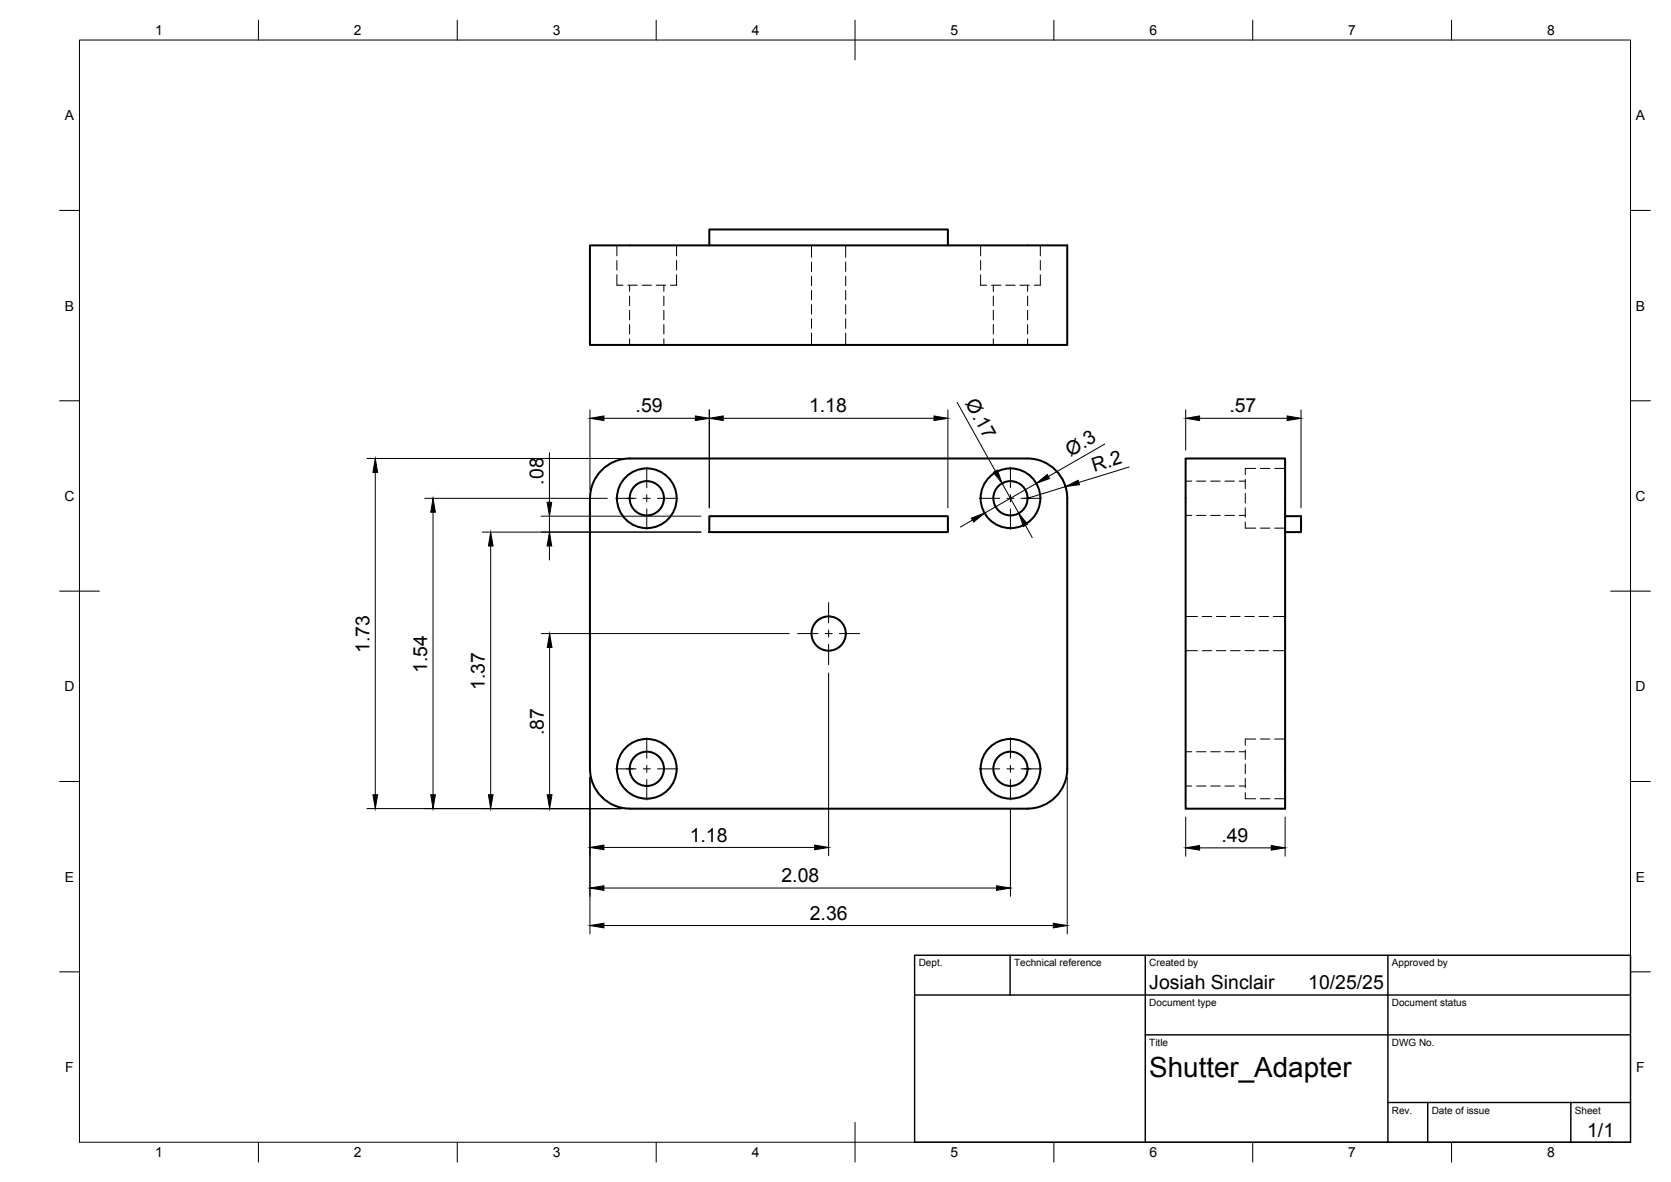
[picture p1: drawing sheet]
<svg xmlns="http://www.w3.org/2000/svg" width="420mm" height="297mm" viewBox="0 0 420 297" stroke-linecap="round" stroke-linejoin="round" font-family="sans-serif">
<!-- layer: Visible -->
<g fill="none" stroke="#000" stroke-width=".51">
<path d="M148.3 61.7h120.1v25h-120.1zM178.4 61.7v-4h59.9v4M151.7 117.7a10 10 0 0 1 6.6-2.5h100a10 10 0 0 1 10.1 10v68a10 10 0 0 1-10.1 10h-99.9a10 10 0 0 1-10.1-10l.1-68a10 10 0 0 1 3.3-7.5zM298.1 115.2h25v88h-25zM178.4 129.7h59.9v4h-59.9zM323.1 129.7h4v4h-4"/>
<circle cx="162.6" cy="125.2" r="4.3"/>
<circle cx="162.6" cy="125.2" r="7.5"/>
<circle cx="254.1" cy="125.2" r="4.3"/>
<circle cx="254.1" cy="125.2" r="7.5"/>
<circle cx="208.4" cy="159.2" r="4.3"/>
<circle cx="162.6" cy="193.2" r="4.3"/>
<circle cx="162.6" cy="193.2" r="7.5"/>
<circle cx="254.1" cy="193.2" r="4.3"/>
<circle cx="254.1" cy="193.2" r="7.5"/>
</g>
<!-- layer: Hidden -->
<g fill="none" stroke="#000" stroke-width=".25">
<path d="M155.1 69.1v2.6h1.6M155.1 61.7v2.6M155.1 65.5v2.4M157.9 71.7h2.3M158.3 71.7v1.5M158.3 74.4v2.4M158.3 78v2.4M161.4 71.7h2.4M165 71.7h2.4M166.9 71.7v1.5M166.9 74.4v2.4M166.9 78v2.4"/>
<path d="M170.1 69.1v2.6h-1.5M170.1 61.7v2.6M170.1 65.5v2.4M204 61.7v3M204 65.8v2.4M204 69.4v2.4M204 73v2.4M204 76.6v2.3M212.6 61.7v3M212.6 65.8v2.4M212.6 69.4v2.4M212.6 73v2.4"/>
<path d="M212.6 76.6v2.3M246.6 69.1v2.6h1.5M246.6 61.7v2.6M246.6 65.5v2.4M249.3 71.7h2.4M249.8 71.7v1.5M249.8 74.4v2.4M249.8 78v2.4M252.9 71.7h2.3M256.5 71.7h2.3M258.4 71.7v1.5M258.4 74.4v2.4"/>
<path d="M258.4 78v2.4M261.6 69.1v2.6h-1.6M261.6 61.7v2.6M261.6 65.5v2.4M158.3 81.6v2.3M158.3 85.1v1.6M166.9 81.6v2.3M166.9 85.1v1.6M204 80.1v2.4M204 83.7v3M212.6 80.1v2.4M212.6 83.7v3"/>
<path d="M249.8 81.6v2.3M249.8 85.1v1.6M258.4 81.6v2.3M258.4 85.1v1.6M315.7 117.7h-2.6v1.6M316.9 117.7h2.4M320.5 117.7h2.6M298.1 120.9h1.6M298.1 129.5h1.6M300.9 120.9h2.3M300.9 129.5h2.3M304.4 120.9h2.4"/>
<path d="M304.4 129.5h2.4M308 120.9h2.4M308 129.5h2.4M311.6 120.9h1.5M311.6 129.5h1.5M313.1 131.2v1.5h2.6M313.1 127.6v2.4M313.1 124v2.4M313.1 120.5v2.3M316.9 132.7h2.4M320.5 132.7h2.6M298.1 154.9h3"/>
<path d="M302.3 154.9h2.4M305.9 154.9h2.3M309.4 154.9h2.4M313 154.9h2.4M316.6 154.9h2.4M320.1 154.9h3M298.1 163.5h3M302.3 163.5h2.4M305.9 163.5h2.3M309.4 163.5h2.4M313 163.5h2.4M316.6 163.5h2.4"/>
<path d="M320.1 163.5h3M298.1 188.9h1.6M298.1 197.5h1.6M300.9 188.9h2.3M300.9 197.5h2.3M304.4 188.9h2.4M304.4 197.5h2.4M308 188.9h2.4M308 197.5h2.4M311.6 188.9h1.5M311.6 197.5h1.5M313.1 199.2v1.5h2.6"/>
<path d="M313.1 195.6v2.4M313.1 192v2.4M313.1 188.5v2.3M315.7 185.7h-2.6v1.6M316.9 185.7h2.4M320.5 185.7h2.6M316.9 200.7h2.4M320.5 200.7h2.6"/>
</g>
<!-- layer: BORDER -->
<g fill="none" stroke="#000" stroke-width=".25">
<path d="M20 10.1h390v276.9h-390zM65 5.1v5M115 5.1v5M165 5.1v5M215 5.1v10M265 5.1v5M315 5.1v5M365 5.1v5M15 52.9h5M410 52.9h5M15 100.7h5M410 100.7h5"/>
<path d="M15 148.6h10M405 148.6h10M15 196.4h5M410 196.4h5M15 244.2h5M410 244.2h5M65 287v5M115 287v5M165 287v5M215 282.1v9.9M265 287v5M315 287v5"/>
<path d="M365 287v5"/>
</g>
<!-- layer: TITLEBLOCK -->
<path d="M230 240.1h180v46.9h-180zM230 250h180M254 240.1v9.9M288 240.1v46.9M349 240.1v46.9M288 260.1h122M349 277.1h61M359 277.1v9.9M395 277.1v9.9" fill="none" stroke="#000" stroke-width=".36"/>
<!-- layer: Smart Centers -->
<g fill="none" stroke="#000" stroke-width=".25">
<path d="M162.6 117.4v5.1M254.1 117.4v5.1M154.8 125.2h5.1M158.3 124.3v1.8M161.7 125.2h1.8M162.6 124.3v1.8M162.6 127.9v5.1M165.3 125.2h5.1M246.3 125.2h5.1M253.2 125.2h1.8M254.1 124.3v1.8M254.1 127.9v5.1"/>
<path d="M256.7 125.2h5.2M258.3 124.3v1.8M200.5 159.2h5.2M207.5 159.2h1.7M208.3 151.4v5.1M208.3 158.3v1.8M211 159.2h5.2M208.3 161.9v5.1M154.8 193.2h5.1M158.3 192.3v1.8M161.7 193.2h1.8M162.6 185.4v5.1"/>
<path d="M162.6 192.3v1.8M162.6 195.9v5.1M165.3 193.2h5.1M246.3 193.2h5.1M253.2 193.2h1.8M254.1 185.4v5.1M254.1 192.3v1.8M254.1 195.9v5.1M256.7 193.2h5.2M258.3 192.3v1.8"/>
</g>
<!-- layer: FD_Dimensions -->
<g fill="none" stroke="#000" stroke-width=".25">
<path d="M92.3 115.2h64M94.4 118.7v81M138.2 113.8v12.4M148.3 103v20.1M151.8 105.1h23M178.4 103v24.6M181.8 105.1h53M238.3 103v24.6M240.6 101.1l9.7 17.3M277.8 111.6l-14.2 8.1M283.9 117.4l-12.6 3.8M298.1 103v10.1"/>
<path d="M301.6 105.1h22M327.1 103v24.6M106.8 125.2h45.9M108.9 128.7v71M121.3 133.7h54.9M123.4 137.2v62.5M136.1 129.7h40.1M138.2 129.7v4M138.2 137.2v3.5M244.5 130.7l-3 1.7M252 121.5l4.2 7.5M257.9 132l1.6 3.1"/>
<path d="M260.6 121.5l-13 7.5M267.1 120.3l1 2.8M267.9 122.3l-9.6 2.9M136.1 159.2h62.3M138.2 162.7v37M208.3 169.1v46M148.3 195.3v39.4M268.4 195.3v39.4M92.3 203.2h64M151.8 213h53.1M254.1 203.1v22.2M298.1 205.3v9.9"/>
<path d="M301.6 213.1h18M323.1 205.3v9.9M151.8 232.6h113M151.8 223.2h98.8"/>
</g>
<g fill="#000" stroke="#000" stroke-width=".25">
<path d="M94.4 115.2l.6 3.5h-1.2zM148.3 105.1l3.5-.6v1.2zM174.8 104.5l3.6 .6-3.6 .6zM178.4 105.1l3.4-.6v1.2zM234.8 104.5l3.5 .6-3.5 .6zM249.8 118.7l1-.6 1.2 3.4zM260.6 121.5l2.7-2.3 .6 1.1zM298.1 105.1l3.5-.6v1.2zM323.6 104.5l3.5 .6-3.5 .6zM108.9 125.2l.6 3.5h-1.2zM123.4 133.7l.6 3.5h-1.2zM138.2 133.7l.5 3.5h-1.1z"/>
<path d="M137.6 126.2h1.1l-.5 3.5zM244.2 130.2l3.4-1.2-2.8 2.2zM256.2 129l2.2 2.7-1.1 .6zM267.9 122.3l3.2-1.6 .3 1.1zM138.2 159.2l.6 3.5h-1.2zM93.8 199.7h1.2l-.6 3.5zM108.3 199.7h1.2l-.6 3.5zM122.8 199.7h1.2l-.6 3.5zM137.6 199.7h1.2l-.6 3.5zM148.3 213l3.5-.6v1.1zM204.9 212.4l3.4 .6-3.4 .5zM298.1 213.1l3.5-.6v1.1z"/>
<path d="M319.6 212.5l3.5 .6-3.5 .5zM148.3 232.6l3.5-.6v1.2zM148.3 223.2l3.5-.6v1.2zM250.6 222.6l3.5 .6-3.5 .6zM264.8 232l3.6 .6-3.6 .6z"/>
</g>
<text font-size="7" x="289" y="270.6">Shutter_Adapter</text>
<g font-size="4.9">
<text x="242.6" y="101.4" transform="rotate(61 242.6 101.4)">Ø.17</text>
<text x="159.8" y="103.7">.59</text>
<text x="203.4" y="103.7">1.18</text>
<text x="309.1" y="103.7">.57</text>
<text x="269.2" y="114.8" transform="rotate(-30 269.2 114.8)">Ø.3</text>
<text x="275.1" y="118.6" transform="rotate(-17 275.1 118.6)">R.2</text>
<text x="136.7" y="121.8" transform="rotate(-90 136.7 121.8)">.08</text>
<text x="92.9" y="164.1" transform="rotate(-90 92.9 164.1)">1.73</text>
<text x="107.4" y="169.1" transform="rotate(-90 107.4 169.1)">1.54</text>
<text x="121.9" y="173.4" transform="rotate(-90 121.9 173.4)">1.37</text>
<text x="136.7" y="184.7" transform="rotate(-90 136.7 184.7)">.87</text>
<text x="173.4" y="211.5">1.18</text>
<text x="307.1" y="211.6">.49</text>
<text x="196.5" y="221.7">2.08</text>
<text x="203.6" y="231.1">2.36</text>
<text x="289" y="248.5">Josiah Sinclair</text>
<text x="329" y="248.5">10/25/25</text>
<text x="399.1" y="285.7">1/1</text>
</g>
<g font-size="3.5">
<text x="39" y="8.8">1</text>
<text x="89" y="8.8">2</text>
<text x="139" y="8.8">3</text>
<text x="189" y="8.8">4</text>
<text x="239" y="8.8">5</text>
<text x="289" y="8.8">6</text>
<text x="339" y="8.8">7</text>
<text x="389" y="8.8">8</text>
<text x="16.3" y="30.2">A</text>
<text x="411.3" y="30.2">A</text>
<text x="16.3" y="78">B</text>
<text x="411.3" y="78">B</text>
<text x="16.2" y="125.9">C</text>
<text x="411.2" y="125.9">C</text>
<text x="16.2" y="173.7">D</text>
<text x="411.2" y="173.7">D</text>
<text x="16.3" y="221.6">E</text>
<text x="411.3" y="221.6">E</text>
<text x="16.4" y="269.4">F</text>
<text x="411.4" y="269.4">F</text>
<text x="39" y="290.8">1</text>
<text x="89" y="290.8">2</text>
<text x="139" y="290.8">3</text>
<text x="189" y="290.8">4</text>
<text x="239" y="290.8">5</text>
<text x="289" y="290.8">6</text>
<text x="339" y="290.8">7</text>
<text x="389" y="290.8">8</text>
</g>
<g font-size="2.5">
<text x="231" y="242.9">Dept.</text>
<text x="255" y="242.9">Technical reference</text>
<text x="289" y="242.9">Created by</text>
<text x="350" y="242.9">Approved by</text>
<text x="289" y="252.8">Document type</text>
<text x="350" y="252.8">Document status</text>
<text x="289" y="262.9">Title</text>
<text x="350" y="262.9">DWG No.</text>
<text x="350" y="279.9">Rev.</text>
<text x="360" y="279.9">Date of issue</text>
<text x="396" y="279.9">Sheet</text>
</g>
</svg>
